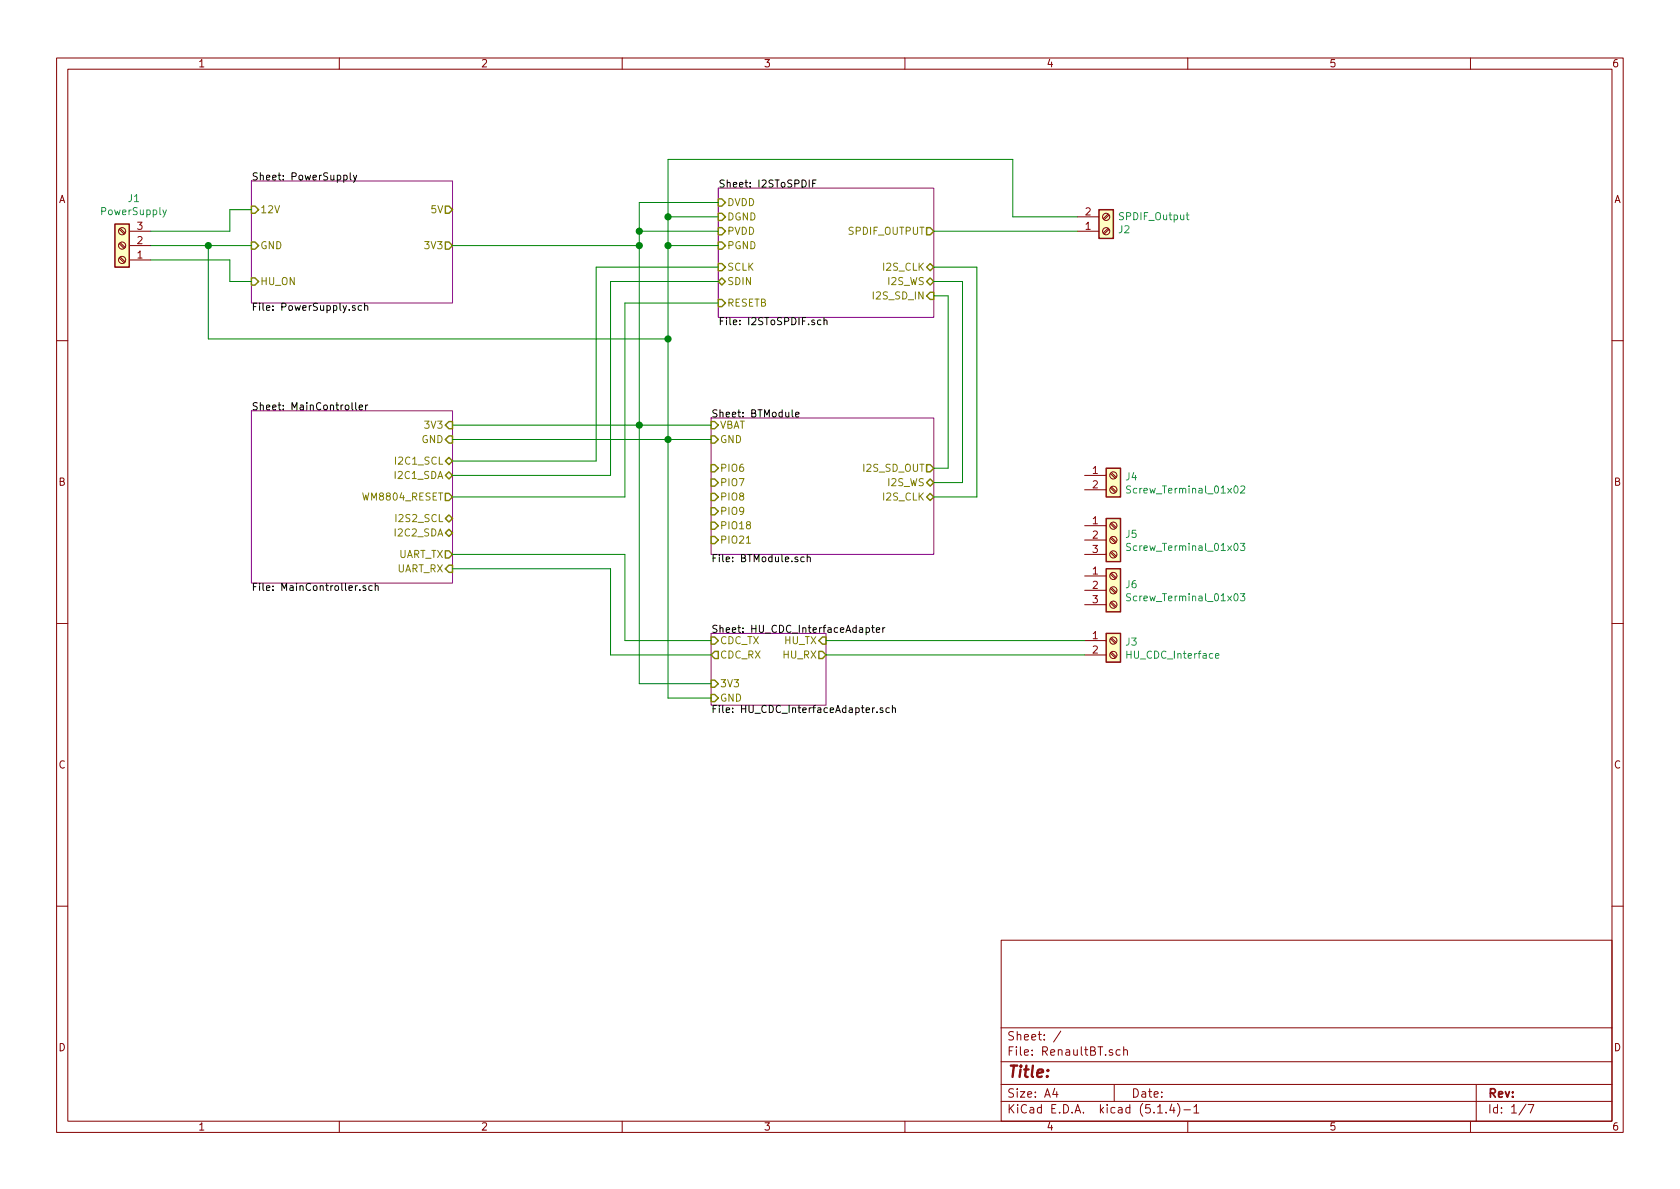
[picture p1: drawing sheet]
EESchema Schematic File Version 4
LIBS:RenaultBT-cache
EELAYER 30 0
EELAYER END
$Descr A4 11693 8268
encoding utf-8
Sheet 1 7
Title ""
Date ""
Rev ""
Comp ""
Comment1 ""
Comment2 ""
Comment3 ""
Comment4 ""
$EndDescr
$Sheet
S 1750 1250 1400 850 
U 5CC08323
F0 "PowerSupply" 50
F1 "PowerSupply.sch" 50
F2 "12V" I L 1750 1450 50 
F3 "HU_ON" I L 1750 1950 50 
F4 "5V" O R 3150 1450 50 
F5 "3V3" O R 3150 1700 50 
F6 "GND" I L 1750 1700 50 
$EndSheet
$Sheet
S 5000 1300 1500 900 
U 5CCA0E0E
F0 "I2SToSPDIF" 50
F1 "I2SToSPDIF.sch" 50
F2 "DVDD" I L 5000 1400 50 
F3 "PVDD" I L 5000 1600 50 
F4 "PGND" I L 5000 1700 50 
F5 "DGND" I L 5000 1500 50 
F6 "SCLK" I L 5000 1850 50 
F7 "SDIN" B L 5000 1950 50 
F8 "RESETB" I L 5000 2100 50 
F9 "I2S_SD_IN" I R 6500 2050 50 
F10 "I2S_WS" B R 6500 1950 50 
F11 "I2S_CLK" B R 6500 1850 50 
F12 "SPDIF_OUTPUT" O R 6500 1600 50 
$EndSheet
Wire Wire Line
	3150 1700 4450 1700
Wire Wire Line
	4450 1700 4450 1600
Wire Wire Line
	4450 1400 5000 1400
Wire Wire Line
	4450 1600 5000 1600
Wire Wire Line
	1450 2350 4650 2350
Wire Wire Line
	4650 2350 4650 1700
Wire Wire Line
	4650 1500 5000 1500
Wire Wire Line
	5000 1700 4650 1700
Connection ~ 4650 1700
Wire Wire Line
	4650 1700 4650 1500
Connection ~ 4450 1600
Wire Wire Line
	4450 1600 4450 1400
$Sheet
S 4950 2900 1550 950 
U 5CCFC614
F0 "BTModule" 50
F1 "BTModule.sch" 50
F2 "VBAT" I L 4950 2950 50 
F3 "GND" I L 4950 3050 50 
F4 "I2S_SD_OUT" O R 6500 3250 50 
F5 "I2S_WS" B R 6500 3350 50 
F6 "I2S_CLK" B R 6500 3450 50 
F7 "PIO21" I L 4950 3750 50 
F8 "PIO18" I L 4950 3650 50 
F9 "PIO9" I L 4950 3550 50 
F10 "PIO8" I L 4950 3450 50 
F11 "PIO7" I L 4950 3350 50 
F12 "PIO6" I L 4950 3250 50 
$EndSheet
Wire Wire Line
	4650 2350 4650 3050
Connection ~ 4650 2350
Wire Wire Line
	6500 3250 6600 3250
Wire Wire Line
	6600 3250 6600 2050
Wire Wire Line
	6600 2050 6500 2050
Wire Wire Line
	6500 1950 6700 1950
Wire Wire Line
	6700 1950 6700 3350
Wire Wire Line
	6700 3350 6500 3350
Wire Wire Line
	6500 3450 6800 3450
Wire Wire Line
	6800 3450 6800 1850
Wire Wire Line
	6800 1850 6500 1850
$Sheet
S 1750 2850 1400 1200
U 5D07E636
F0 "MainController" 50
F1 "MainController.sch" 50
F2 "I2C1_SCL" B R 3150 3200 50 
F3 "I2C1_SDA" B R 3150 3300 50 
F4 "WM8804_RESET" O R 3150 3450 50 
F5 "I2S2_SCL" B R 3150 3600 50 
F6 "I2C2_SDA" B R 3150 3700 50 
F7 "3V3" I R 3150 2950 50 
F8 "GND" I R 3150 3050 50 
F9 "UART_RX" I R 3150 3950 50 
F10 "UART_TX" O R 3150 3850 50 
$EndSheet
Connection ~ 4450 1700
Wire Wire Line
	4450 2950 4450 1700
Wire Wire Line
	3150 3050 4650 3050
Wire Wire Line
	4650 3050 4950 3050
Connection ~ 4650 3050
Wire Wire Line
	4950 2950 4450 2950
Wire Wire Line
	3150 2950 4450 2950
Connection ~ 4450 2950
Wire Wire Line
	3150 3200 4150 3200
Wire Wire Line
	4150 3200 4150 1850
Wire Wire Line
	4150 1850 5000 1850
Wire Wire Line
	5000 1950 4250 1950
Wire Wire Line
	4250 1950 4250 3300
Wire Wire Line
	4250 3300 3150 3300
Wire Wire Line
	5000 2100 4350 2100
Wire Wire Line
	4350 2100 4350 3450
Wire Wire Line
	4350 3450 3150 3450
$Sheet
S 4950 4400 800  500 
U 5D113669
F0 "HU_CDC_InterfaceAdapter" 50
F1 "HU_CDC_InterfaceAdapter.sch" 50
F2 "GND" I L 4950 4850 50 
F3 "CDC_TX" I L 4950 4450 50 
F4 "HU_RX" O R 5750 4550 50 
F5 "HU_TX" I R 5750 4450 50 
F6 "CDC_RX" O L 4950 4550 50 
F7 "3V3" I L 4950 4750 50 
$EndSheet
Wire Wire Line
	3150 3850 4350 3850
Wire Wire Line
	4350 3850 4350 4450
Wire Wire Line
	4350 4450 4950 4450
Wire Wire Line
	4950 4550 4250 4550
Wire Wire Line
	4250 4550 4250 3950
Wire Wire Line
	4250 3950 3150 3950
Wire Wire Line
	4450 2950 4450 4750
Wire Wire Line
	4450 4750 4950 4750
Wire Wire Line
	4650 3050 4650 4850
Wire Wire Line
	4650 4850 4950 4850
$Comp
L Connector:Screw_Terminal_01x03 J1
U 1 1
P 850 1700
F 0 "J1" H 768 1375 50  0000 C CNN
F 1 "PowerSupply" H 768 1466 50  0000 C CNN
F 2 "ScrewTerminal:ScrewTerminal_3" H 850 1700 50  0001 C CNN
F 3 "~" H 850 1700 50  0001 C CNN
	1    850  1700
	-1   0    0    1   
$EndComp
Wire Wire Line
	1600 1600 1600 1450
Wire Wire Line
	1600 1450 1750 1450
Wire Wire Line
	1050 1600 1600 1600
$Comp
L Connector:Screw_Terminal_01x02 J2
U 1 1
P 7700 1600
F 0 "J2" H 7780 1592 50  0000 L CNN
F 1 "SPDIF_Output" H 7780 1501 50  0000 L CNN
F 2 "ScrewTerminal:ScrewTerminal_2" H 7700 1600 50  0001 C CNN
F 3 "~" H 7700 1600 50  0001 C CNN
	1    7700 1600
	1    0    0    1   
$EndComp
Wire Wire Line
	4650 1500 4650 1100
Wire Wire Line
	4650 1100 7050 1100
Wire Wire Line
	7050 1100 7050 1500
Wire Wire Line
	7050 1500 7500 1500
Connection ~ 4650 1500
Wire Wire Line
	6500 1600 7500 1600
$Comp
L Connector:Screw_Terminal_01x02 J3
U 1 1
P 7750 4450
F 0 "J3" H 7830 4442 50  0000 L CNN
F 1 "HU_CDC_Interface" H 7830 4351 50  0000 L CNN
F 2 "ScrewTerminal:ScrewTerminal_2" H 7750 4450 50  0001 C CNN
F 3 "~" H 7750 4450 50  0001 C CNN
	1    7750 4450
	1    0    0    -1  
$EndComp
Wire Wire Line
	5750 4450 7550 4450
Wire Wire Line
	7550 4550 5750 4550
Wire Wire Line
	1450 1700 1750 1700
Wire Wire Line
	1450 1700 1450 2350
Wire Wire Line
	1450 1700 1050 1700
Connection ~ 1450 1700
Wire Wire Line
	1750 1950 1600 1950
Wire Wire Line
	1600 1950 1600 1800
Wire Wire Line
	1600 1800 1050 1800
$Comp
L Connector:Screw_Terminal_01x03 J6
U 1 1
P 7750 4100
F 0 "J6" H 7830 4142 50  0000 L CNN
F 1 "Screw_Terminal_01x03" H 7830 4051 50  0000 L CNN
F 2 "ScrewTerminal:ScrewTerminal_3" H 7750 4100 50  0001 C CNN
F 3 "~" H 7750 4100 50  0001 C CNN
	1    7750 4100
	1    0    0    -1  
$EndComp
$Comp
L Connector:Screw_Terminal_01x03 J5
U 1 1
P 7750 3750
F 0 "J5" H 7830 3792 50  0000 L CNN
F 1 "Screw_Terminal_01x03" H 7830 3701 50  0000 L CNN
F 2 "ScrewTerminal:ScrewTerminal_3" H 7750 3750 50  0001 C CNN
F 3 "~" H 7750 3750 50  0001 C CNN
	1    7750 3750
	1    0    0    -1  
$EndComp
$Comp
L Connector:Screw_Terminal_01x02 J4
U 1 1
P 7750 3300
F 0 "J4" H 7830 3292 50  0000 L CNN
F 1 "Screw_Terminal_01x02" H 7830 3201 50  0000 L CNN
F 2 "ScrewTerminal:ScrewTerminal_2" H 7750 3300 50  0001 C CNN
F 3 "~" H 7750 3300 50  0001 C CNN
	1    7750 3300
	1    0    0    -1  
$EndComp
$EndSCHEMATC
